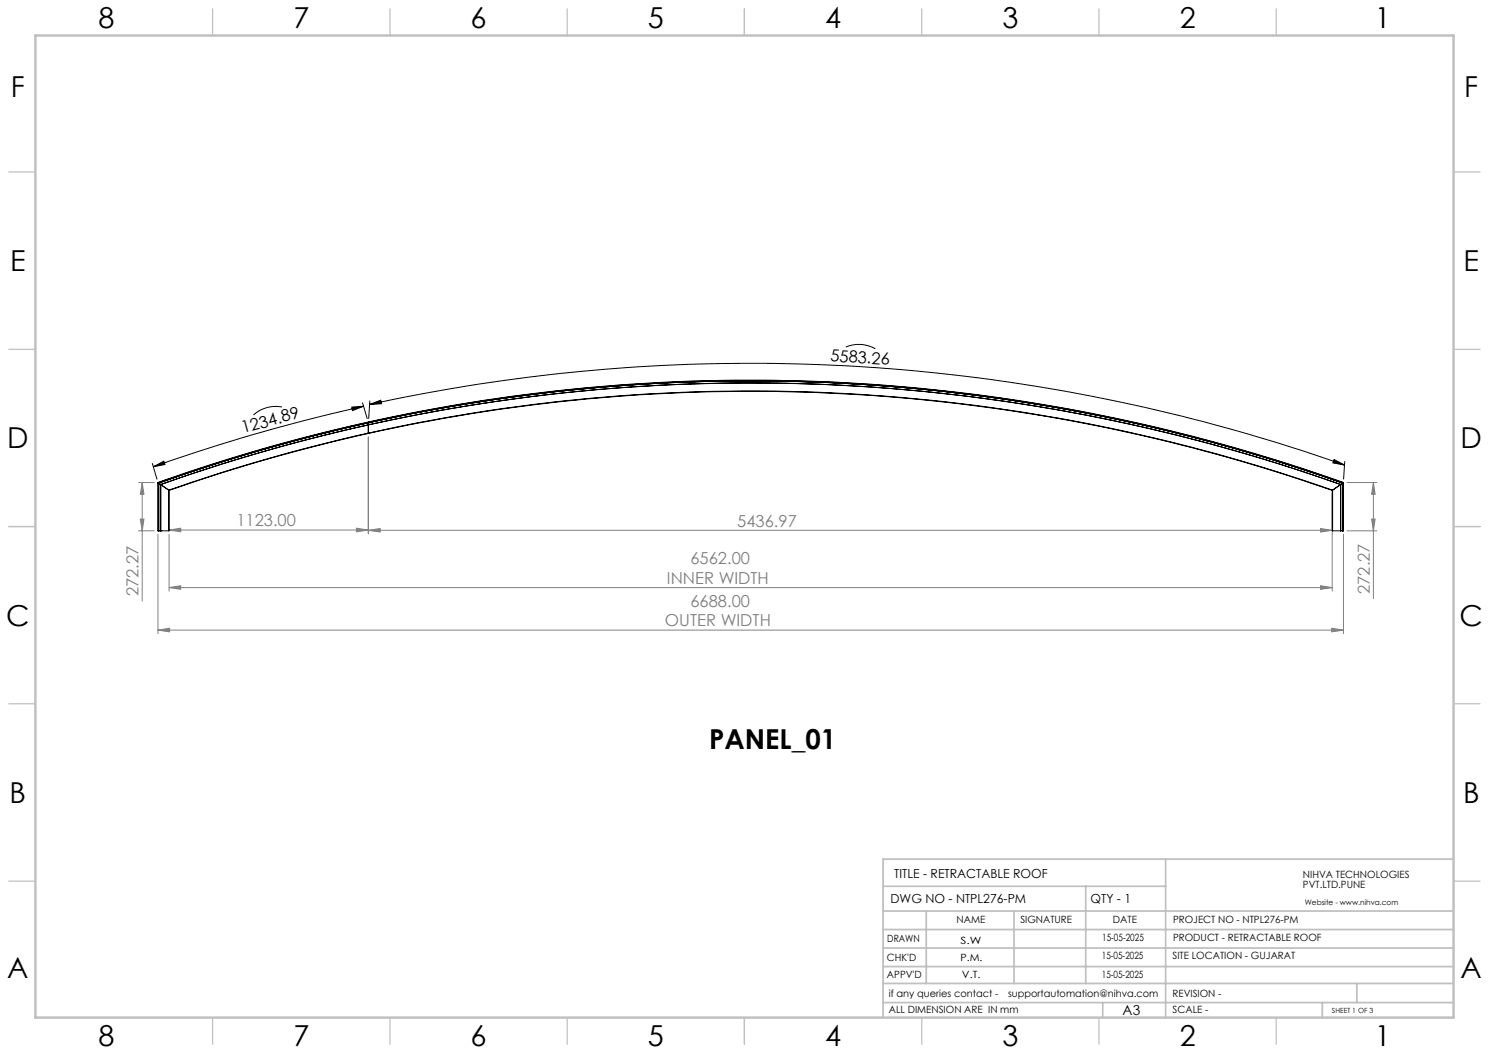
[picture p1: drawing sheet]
<svg xmlns="http://www.w3.org/2000/svg" width="420mm" height="297mm" viewBox="0 0 420 297" stroke-linecap="round" stroke-linejoin="round" font-family="sans-serif">
<path d="M238.6 97.9a9.3 9.3 0 0 1 8.3 .5M79.6 114.8a9.3 9.3 0 0 0-8.1 2.2M99.2 114.8l3.4-.2-3.2 1.2zM102.3 113.6l1.3 4.5M102.6 114.6a515.2 515.2 0 0 0-59.3 17.1M104.2 114.1l3.2-1.2 .2 1zM104.2 114.1a502.9 502.9 0 0 1 275 17.1M104.3 113.1l-.3 4.9M43 130.7l1.3 4.4M43.3 131.7l2.9-1.6 .3 .9zM376.3 129.6l2.9 1.6-3.2-.6zM379.3 130.2l-.3 4.9" fill="none" stroke="#000" stroke-width=".28"/>
<path d="M103.9 119.1a500.1 500.1 0 0 0-59.3 17M103.9 119a498.8 498.8 0 0 1 275.1 17.1" fill="none" stroke="#c0c0c0" stroke-width=".28"/>
<g fill="none" stroke="#808080" stroke-width=".28">
<path d="M39.1 136.1h4.4M40.1 136.1l.5 3.3h-1zM40.1 136.1v33.4M103.9 123.3v27.2M103.9 123.3v27.3M375.8 139.3v11.3M379.9 136.1h8.5M387.4 136.1l.5 3.3h-1zM387.4 136.1v32.7M39.1 149.7h4.4M39.6 146.4h1l-.5 3.3zM44.6 150.7v28"/>
<path d="M47.7 149.5l3.3-.5v1zM47.7 149.5h56.2M47.7 150.7v16M100.5 149l3.4 .5-3.4 .5zM103.9 149.6l3.3-.5v1zM103.9 149.6h271.9M372.5 149.1l3.3 .5-3.3 .5zM375.8 150.7v16M379 150.7v28M379.9 149.7h8.5M386.9 146.4h1l-.5 3.3zM44.6 177.7l3.2-.5v1z"/>
<path d="M44.6 177.7h334.4M47.7 165.7l3.3-.5v1zM47.7 165.7h328.1M372.5 165.2l3.3 .5-3.3 .5zM375.6 177.2l3.4 .5-3.4 .5z"/>
</g>
<g fill="none" stroke="#c0c0c0" stroke-width=".35">
<path d="M60 2.5v7.5M110 2.5v7.5M160 2.5v7.5M210 2.5v7.5M260 2.5v7.5M310 2.5v7.5M360 2.5v7.5M2.5 48.5h7.5M410 48.5h7.5M2.5 98.5h7.5M410 98.5h7.5M2.5 148.5h7.5"/>
<path d="M410 148.5h7.5M2.5 198.5h7.5M410 198.5h7.5M2.5 248.5h7.5M410 248.5h7.5M60 287v7.5M110 287v7.5M160 287v7.5M210 287v7.5M260 287v7.5M310 287v7.5M360 287v7.5"/>
</g>
<g fill="none" stroke="#c0c0c0" stroke-width=".5">
<path d="M249.1 257h160.9M249.1 250h79.7M261.3 257v20.4M286 257v20.4M306.2 250v27.4M328.8 242.3v44.7M410 242.3h-160.9v44.7M249.1 272.6h160.9M249.1 267.4h160.9M249.1 262.2h160.9M249.1 277.4h160.9M382.7 277.4v5.4"/>
<path d="M249.1 282.8h160.9M311 282.8v4.2M373 282.8v4.2"/>
</g>
<path d="M10 10h400v277h-400z" fill="none" stroke="#c0c0c0" stroke-width=".7"/>
<g fill="#000">
<path d="M99.2 114.8l3.4-.2-3.2 1.2zM43.3 131.7l2.9-1.6 .3 .9z"/>
<path d="M376.3 129.6l2.9 1.6-3.2-.6zM104.2 114.1l3.2-1.2 .2 1z"/>
</g>
<g fill="#808080">
<path d="M103.9 149.6l3.3-.5v1zM372.5 149.1l3.3 .5-3.3 .5zM47.7 149.5l3.3-.5v1zM100.5 149l3.4 .5-3.4 .5zM47.7 165.7l3.3-.5v1zM372.5 165.2l3.3 .5-3.3 .5z"/>
<path d="M386.9 146.4h1l-.5 3.3zM387.4 136.1l.5 3.3h-1z"/>
<path d="M40.1 136.1l.5 3.3h-1zM39.6 146.4h1l-.5 3.3z"/>
<path d="M44.6 177.7l3.2-.5v1zM375.6 177.2l3.4 .5-3.4 .5z"/>
</g>
<g fill="none" stroke="#000" stroke-width=".28">
<path d="M103.9 119.2a497.7 497.7 0 0 0-59.3 17M103.9 119.2v-.1a490.3 490.3 0 0 0-59.3 17M103.9 119.2a493.6 493.6 0 0 0-59.2 17M103.9 119.2h.1M103.9 119.3a495.5 495.5 0 0 0-59.1 17M103.9 119.2v.1M103.9 119.2v3M103.9 119.1a497 497 0 0 1 275.1 17M103.9 119.1a498.9 498.9 0 0 1 274.9 17.1M103.9 119.8a497.8 497.8 0 0 1 274.3 16.9M103.9 119.8a498.1 498.1 0 0 1 274.2 16.9M103.9 119.8h.1"/>
<path d="M103.9 119.2a498.2 498.2 0 0 1 274.9 17M103.9 119.2a498.1 498.1 0 0 1 274.8 17M103.9 119.2a498.4 498.4 0 0 1 274.8 17.1M103.9 119.1v3.1M44.6 136.1v.1M44.6 136.1v13.6M44.6 136.2h.1M44.6 136.2v13.5M44.7 136.2h.1M44.7 136.2l.1 .1M44.7 136.2v13.5M44.8 136.3l-.1 13.4"/>
<path d="M44.8 136.3l.5 .4M45.3 136.7a494.8 494.8 0 0 1 58.6-16.9 505.7 505.7 0 0 0-58.6 16.9zM45.3 136.7h.1M45.3 136.7l2.3 1.6M45.3 136.7v13M47.6 138.3h.1M47.6 138.3v11.4M47.7 138.3l-.1 11.4M103.9 122.2a539.9 539.9 0 0 0-56.2 16.1M103.9 122.2a506.9 506.9 0 0 0-56.3 16.1M103.9 122.2a495.2 495.2 0 0 1 272 16.1M103.9 122.2a495.7 495.7 0 0 1 271.9 16.1"/>
<path d="M375.8 138.3l.1 11.4M375.9 138.3h-.1M375.9 138.3v11.4M378.1 136.7h.1M378.1 136.7v13l.1-13M378.1 136.7l-2.2 1.6M378.7 136.3l-.5 .4M378.7 136.2h.1M378.7 136.2v13.5v-13.4M378.7 136.2v.1M378.8 136.2h.1M378.8 136.2v13.5"/>
<path d="M379 136.1l-.2 .1M379 136.1l-.2 13.6M44.6 149.7h3M44.7 149.7h.1M45.3 149.7h.1M375.9 149.7h2.9"/>
</g>
<g font-size="8.1">
<text x="27.8" y="8">8</text>
<text x="82.8" y="8">7</text>
<text x="132.8" y="8">6</text>
<text x="182.8" y="8">5</text>
<text x="232.8" y="8">4</text>
<text x="282.8" y="8">3</text>
<text x="332.8" y="8">2</text>
<text x="387.8" y="8">1</text>
<text x="3" y="27.2">F</text>
<text x="413" y="27.2">F</text>
<text x="2.8" y="76.5">E</text>
<text x="412.8" y="76.5">E</text>
<text x="2" y="126.5">D</text>
<text x="412" y="126.5">D</text>
<text x="1.7" y="176.5">C</text>
<text x="411.7" y="176.5">C</text>
<text x="2.7" y="226.5">B</text>
<text x="412.7" y="226.5">B</text>
<text x="2" y="275.7">A</text>
<text x="412" y="275.7">A</text>
<text x="27.8" y="295">8</text>
<text x="82.8" y="295">7</text>
<text x="132.8" y="295">6</text>
<text x="182.8" y="295">5</text>
<text x="232.8" y="295">4</text>
<text x="282.8" y="295">3</text>
<text x="332.8" y="295">2</text>
<text x="387.8" y="295">1</text>
</g>
<text font-size="7.8" x="200" y="211.3">PANEL_01</text>
<g font-size="4.7">
<text x="234.1" y="101.9" transform="rotate(3 234.1 101.9)">5583.26</text>
<text x="68.6" y="122.3" transform="rotate(-16 68.6 122.3)">1234.89</text>
</g>
<g font-size="4.7" fill="#808080">
<text x="66.7" y="148.5">1123.00</text>
<text x="208" y="148.5">5436.97</text>
<text x="194.8" y="159.1">6562.00</text>
<text x="188.1" y="164.7">INNER WIDTH</text>
<text x="386.4" y="167.5" transform="rotate(-90 386.4 167.5)">272.27</text>
<text x="39.1" y="168.2" transform="rotate(-90 39.1 168.2)">272.27</text>
<text x="194.8" y="171.1">6688.00</text>
<text x="187.6" y="176.7">OUTER WIDTH</text>
</g>
<text font-size="3.9" x="316.7" y="286.4">A3</text>
<g font-size="3.5">
<text x="252.2" y="247.7">TITLE - RETRACTABLE ROOF</text>
<text x="251.2" y="254.8">DWG NO - NTPL276-PM</text>
<text x="307.6" y="254.8">QTY - 1</text>
</g>
<g font-size="2.8">
<text x="367.5" y="247.7">NIHVA TECHNOLOGIES</text>
<text x="367.5" y="250.5">PVT.LTD.PUNE</text>
<text x="269.8" y="260.4">NAME</text>
<text x="287.8" y="260.4">SIGNATURE</text>
<text x="313.9" y="260.5">DATE</text>
<text x="330.9" y="260.5">PROJECT NO - NTPL276-PM</text>
<text x="250.3" y="265.7">DRAWN</text>
<text x="270.9" y="266.1">S.W</text>
<text x="310.9" y="265.5">15-05-2025</text>
<text x="330.9" y="265.5">PRODUCT - RETRACTABLE ROOF</text>
<text x="250.2" y="271.1">CHK'D</text>
<text x="250.2" y="275.8">APPV'D</text>
<text x="270.9" y="271.1">P.M.</text>
<text x="271.3" y="275.8">V.T.</text>
<text x="310.8" y="270.6">15-05-2025</text>
<text x="310.8" y="275.8">15-05-2025</text>
<text x="330.7" y="270.6">SITE LOCATION - GUJARAT</text>
<text x="250.7" y="281.1">if any queries contact -</text>
<text x="284.3" y="281.1">supportautomation@nihva.com</text>
<text x="330.7" y="281.1">REVISION -</text>
<text x="250.7" y="285.6">ALL DIMENSION ARE IN mm</text>
<text x="330.7" y="285.6">SCALE -</text>
</g>
<text font-size="2.1" x="368.1" y="255.1">Website - www.nihva.com</text>
<text font-size="2" x="375.7" y="285.6">SHEET 1 OF 3</text>
</svg>
